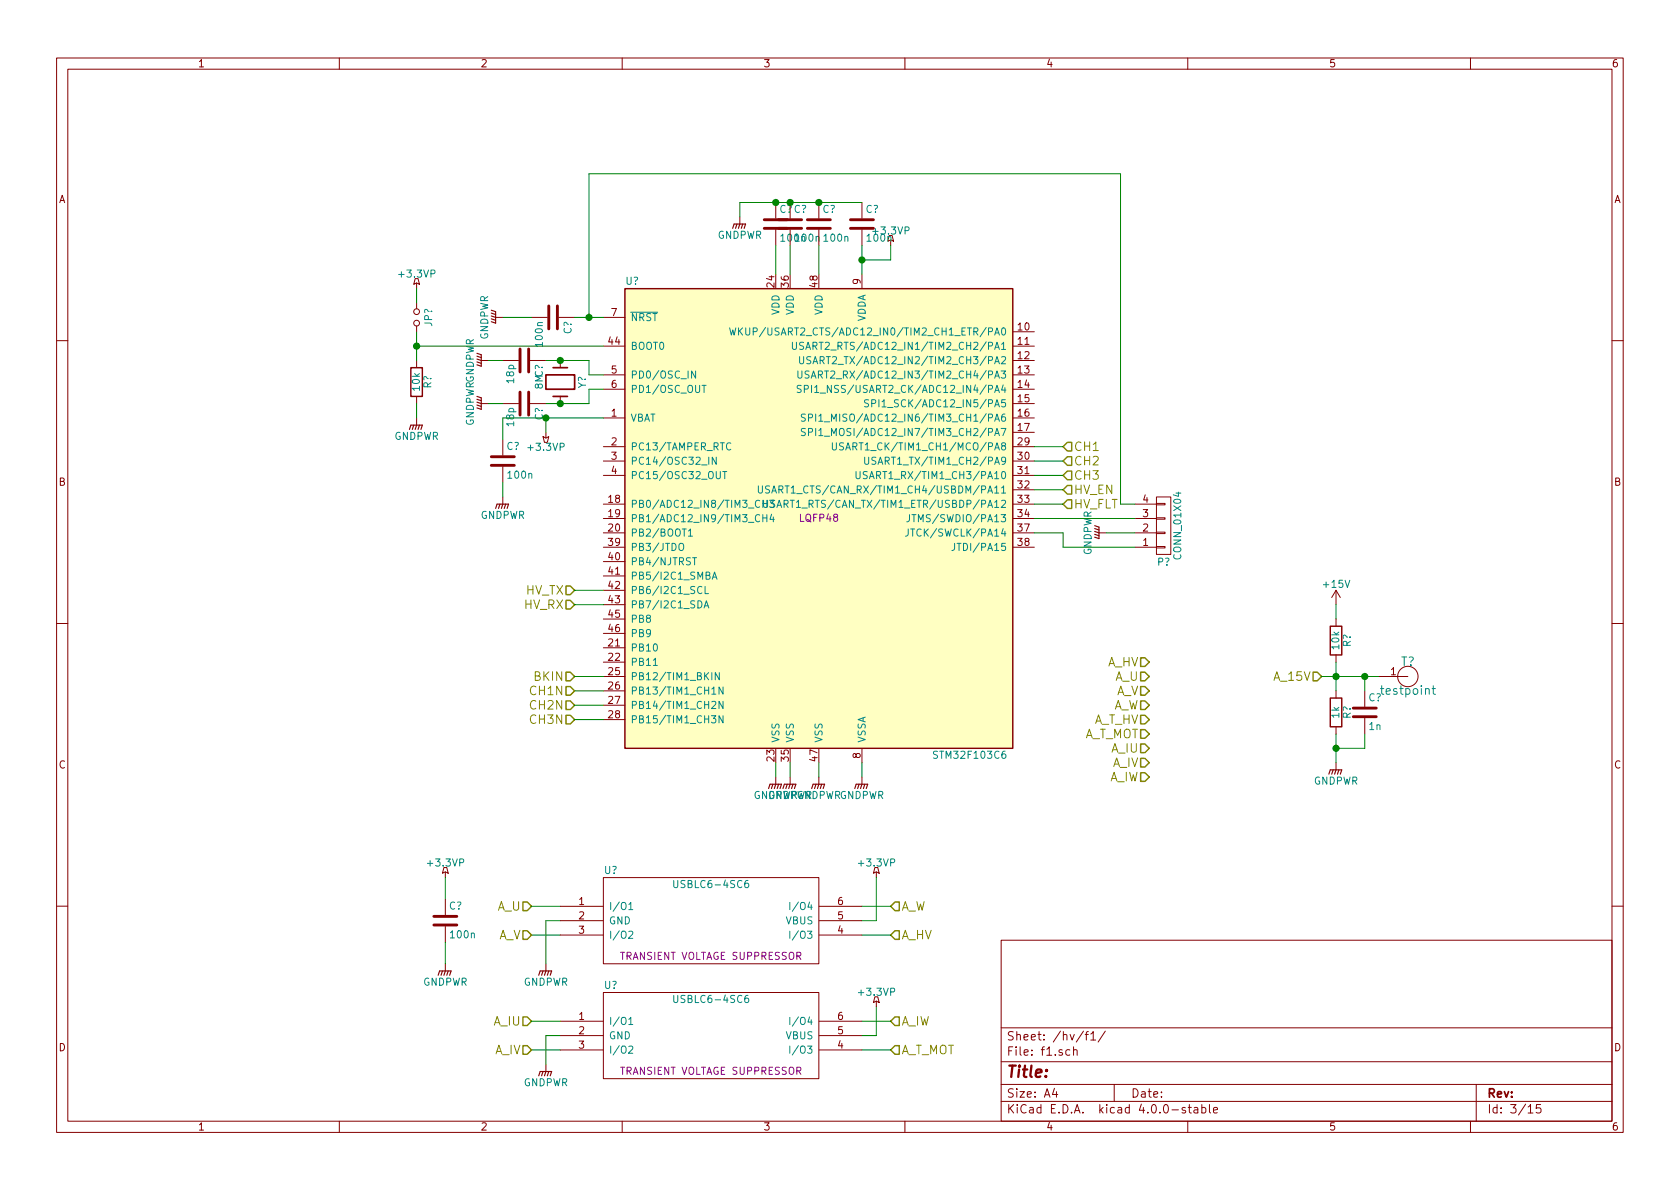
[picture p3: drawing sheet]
EESchema Schematic File Version 2
LIBS:power
LIBS:stmbl_3.4-cache
EELAYER 25 0
EELAYER END
$Descr A4 11693 8268
encoding utf-8
Sheet 3 15
Title ""
Date ""
Rev ""
Comp ""
Comment1 ""
Comment2 ""
Comment3 ""
Comment4 ""
$EndDescr
$Comp
L STM32F103C6 U?
U 1 1
P 5700 3600
F 0 "U?" H 4400 5250 50  0000 C CNN
F 1 "STM32F103C6" H 6750 1950 50  0000 C CNN
F 2 "LQFP48" H 5700 3600 50  0000 C CNN
F 3 "" H 5700 3600 50  0000 C CNN
	1    5700 3600
	1    0    0    -1  
$EndComp
$Comp
L GNDPWR #PWR?
U 1 1
P 5400 5400
F 0 "#PWR?" H 5400 5200 50  0001 C CNN
F 1 "GNDPWR" H 5400 5270 50  0000 C CNN
F 2 "" H 5400 5350 60  0000 C CNN
F 3 "" H 5400 5350 60  0000 C CNN
	1    5400 5400
	1    0    0    -1  
$EndComp
$Comp
L GNDPWR #PWR?
U 1 1
P 5500 5400
F 0 "#PWR?" H 5500 5200 50  0001 C CNN
F 1 "GNDPWR" H 5500 5270 50  0000 C CNN
F 2 "" H 5500 5350 60  0000 C CNN
F 3 "" H 5500 5350 60  0000 C CNN
	1    5500 5400
	1    0    0    -1  
$EndComp
$Comp
L GNDPWR #PWR?
U 1 1
P 5700 5400
F 0 "#PWR?" H 5700 5200 50  0001 C CNN
F 1 "GNDPWR" H 5700 5270 50  0000 C CNN
F 2 "" H 5700 5350 60  0000 C CNN
F 3 "" H 5700 5350 60  0000 C CNN
	1    5700 5400
	1    0    0    -1  
$EndComp
$Comp
L GNDPWR #PWR?
U 1 1
P 6000 5400
F 0 "#PWR?" H 6000 5200 50  0001 C CNN
F 1 "GNDPWR" H 6000 5270 50  0000 C CNN
F 2 "" H 6000 5350 60  0000 C CNN
F 3 "" H 6000 5350 60  0000 C CNN
	1    6000 5400
	1    0    0    -1  
$EndComp
$Comp
L C C?
U 1 1
P 5400 1550
F 0 "C?" H 5425 1650 50  0000 L CNN
F 1 "100n" H 5425 1450 50  0000 L CNN
F 2 "" H 5438 1400 30  0000 C CNN
F 3 "" H 5400 1550 60  0000 C CNN
	1    5400 1550
	1    0    0    -1  
$EndComp
$Comp
L GNDPWR #PWR?
U 1 1
P 5150 1500
F 0 "#PWR?" H 5150 1300 50  0001 C CNN
F 1 "GNDPWR" H 5150 1370 50  0000 C CNN
F 2 "" H 5150 1450 60  0000 C CNN
F 3 "" H 5150 1450 60  0000 C CNN
	1    5150 1500
	1    0    0    -1  
$EndComp
$Comp
L +3.3VP #PWR?
U 1 1
P 6200 1700
F 0 "#PWR?" H 6350 1650 50  0001 C CNN
F 1 "+3.3VP" H 6200 1800 50  0000 C CNN
F 2 "" H 6200 1700 60  0000 C CNN
F 3 "" H 6200 1700 60  0000 C CNN
	1    6200 1700
	1    0    0    -1  
$EndComp
$Comp
L C C?
U 1 1
P 5500 1550
F 0 "C?" H 5525 1650 50  0000 L CNN
F 1 "100n" H 5525 1450 50  0000 L CNN
F 2 "" H 5538 1400 30  0000 C CNN
F 3 "" H 5500 1550 60  0000 C CNN
	1    5500 1550
	1    0    0    -1  
$EndComp
$Comp
L C C?
U 1 1
P 5700 1550
F 0 "C?" H 5725 1650 50  0000 L CNN
F 1 "100n" H 5725 1450 50  0000 L CNN
F 2 "" H 5738 1400 30  0000 C CNN
F 3 "" H 5700 1550 60  0000 C CNN
	1    5700 1550
	1    0    0    -1  
$EndComp
$Comp
L C C?
U 1 1
P 6000 1550
F 0 "C?" H 6025 1650 50  0000 L CNN
F 1 "100n" H 6025 1450 50  0000 L CNN
F 2 "" H 6038 1400 30  0000 C CNN
F 3 "" H 6000 1550 60  0000 C CNN
	1    6000 1550
	1    0    0    -1  
$EndComp
$Comp
L Crystal Y?
U 1 1
P 3900 2650
F 0 "Y?" H 3900 2800 50  0000 C CNN
F 1 "8M" H 3900 2500 50  0000 C CNN
F 2 "" H 3900 2650 60  0000 C CNN
F 3 "" H 3900 2650 60  0000 C CNN
	1    3900 2650
	0    1    1    0   
$EndComp
$Comp
L GNDPWR #PWR?
U 1 1
P 3400 2500
F 0 "#PWR?" H 3400 2300 50  0001 C CNN
F 1 "GNDPWR" H 3400 2370 50  0000 C CNN
F 2 "" H 3400 2450 60  0000 C CNN
F 3 "" H 3400 2450 60  0000 C CNN
	1    3400 2500
	0    1    1    0   
$EndComp
$Comp
L C C?
U 1 1
P 3650 2500
F 0 "C?" H 3675 2600 50  0000 L CNN
F 1 "18p" H 3675 2400 50  0000 L CNN
F 2 "" H 3688 2350 30  0000 C CNN
F 3 "" H 3650 2500 60  0000 C CNN
	1    3650 2500
	0    1    1    0   
$EndComp
$Comp
L GNDPWR #PWR?
U 1 1
P 3400 2800
F 0 "#PWR?" H 3400 2600 50  0001 C CNN
F 1 "GNDPWR" H 3400 2670 50  0000 C CNN
F 2 "" H 3400 2750 60  0000 C CNN
F 3 "" H 3400 2750 60  0000 C CNN
	1    3400 2800
	0    1    1    0   
$EndComp
$Comp
L C C?
U 1 1
P 3650 2800
F 0 "C?" H 3675 2900 50  0000 L CNN
F 1 "18p" H 3675 2700 50  0000 L CNN
F 2 "" H 3688 2650 30  0000 C CNN
F 3 "" H 3650 2800 60  0000 C CNN
	1    3650 2800
	0    1    1    0   
$EndComp
$Comp
L C C?
U 1 1
P 3500 3200
F 0 "C?" H 3525 3300 50  0000 L CNN
F 1 "100n" H 3525 3100 50  0000 L CNN
F 2 "" H 3538 3050 30  0000 C CNN
F 3 "" H 3500 3200 60  0000 C CNN
	1    3500 3200
	1    0    0    -1  
$EndComp
$Comp
L GNDPWR #PWR?
U 1 1
P 3500 3450
F 0 "#PWR?" H 3500 3250 50  0001 C CNN
F 1 "GNDPWR" H 3500 3320 50  0000 C CNN
F 2 "" H 3500 3400 60  0000 C CNN
F 3 "" H 3500 3400 60  0000 C CNN
	1    3500 3450
	1    0    0    -1  
$EndComp
$Comp
L +3.3VP #PWR?
U 1 1
P 3800 3000
F 0 "#PWR?" H 3950 2950 50  0001 C CNN
F 1 "+3.3VP" H 3800 3100 50  0000 C CNN
F 2 "" H 3800 3000 60  0000 C CNN
F 3 "" H 3800 3000 60  0000 C CNN
	1    3800 3000
	-1   0    0    1   
$EndComp
$Comp
L C C?
U 1 1
P 3850 2200
F 0 "C?" H 3875 2300 50  0000 L CNN
F 1 "100n" H 3875 2100 50  0000 L CNN
F 2 "" H 3888 2050 30  0000 C CNN
F 3 "" H 3850 2200 60  0000 C CNN
	1    3850 2200
	0    1    1    0   
$EndComp
$Comp
L GNDPWR #PWR?
U 1 1
P 3500 2200
F 0 "#PWR?" H 3500 2000 50  0001 C CNN
F 1 "GNDPWR" H 3500 2070 50  0000 C CNN
F 2 "" H 3500 2150 60  0000 C CNN
F 3 "" H 3500 2150 60  0000 C CNN
	1    3500 2200
	0    1    1    0   
$EndComp
Text HLabel 4000 4800 0    60   Input ~ 0
CH1N
Text HLabel 4000 4900 0    60   Input ~ 0
CH2N
Text HLabel 4000 5000 0    60   Input ~ 0
CH3N
Text HLabel 7400 3100 2    60   Input ~ 0
CH1
Text HLabel 7400 3200 2    60   Input ~ 0
CH2
Text HLabel 7400 3300 2    60   Input ~ 0
CH3
Text HLabel 4000 4100 0    60   Input ~ 0
HV_TX
Text HLabel 4000 4200 0    60   Input ~ 0
HV_RX
$Comp
L CONN_01X04 P?
U 1 1
P 8100 3650
F 0 "P?" H 8100 3900 50  0000 C CNN
F 1 "CONN_01X04" V 8200 3650 50  0000 C CNN
F 2 "" H 8100 3650 60  0000 C CNN
F 3 "" H 8100 3650 60  0000 C CNN
	1    8100 3650
	1    0    0    1   
$EndComp
$Comp
L GNDPWR #PWR?
U 1 1
P 7700 3700
F 0 "#PWR?" H 7700 3500 50  0001 C CNN
F 1 "GNDPWR" H 7700 3570 50  0000 C CNN
F 2 "" H 7700 3650 60  0000 C CNN
F 3 "" H 7700 3650 60  0000 C CNN
	1    7700 3700
	0    1    1    0   
$EndComp
Text HLabel 8000 4600 0    60   Input ~ 0
A_HV
Text HLabel 8000 4700 0    60   Input ~ 0
A_U
Text HLabel 8000 4800 0    60   Input ~ 0
A_V
Text HLabel 8000 4900 0    60   Input ~ 0
A_W
Text HLabel 8000 5200 0    60   Input ~ 0
A_IU
Text HLabel 8000 5000 0    60   Input ~ 0
A_T_HV
Text HLabel 8000 5100 0    60   Input ~ 0
A_T_MOT
Text HLabel 7400 3400 2    60   Input ~ 0
HV_EN
Text HLabel 7400 3500 2    60   Input ~ 0
HV_FLT
Text HLabel 4000 4700 0    60   Input ~ 0
BKIN
$Comp
L USBLC6-4SC6 U?
U 1 1
P 4950 6400
F 0 "U?" H 4251 6748 50  0000 C CNN
F 1 "USBLC6-4SC6" H 4950 6650 50  0000 C CNN
F 2 "" H 4950 6400 60  0000 C CNN
F 3 "" H 4950 6400 60  0000 C CNN
F 4 "TRANSIENT VOLTAGE SUPPRESSOR" H 4950 6150 50  0000 C CNN "Description"
	1    4950 6400
	1    0    0    -1  
$EndComp
Text HLabel 3700 6300 0    60   Input ~ 0
A_U
Text HLabel 3700 6500 0    60   Input ~ 0
A_V
Text HLabel 6200 6300 2    60   Input ~ 0
A_W
Text HLabel 6200 6500 2    60   Input ~ 0
A_HV
$Comp
L GNDPWR #PWR?
U 1 1
P 3800 6700
F 0 "#PWR?" H 3800 6500 50  0001 C CNN
F 1 "GNDPWR" H 3800 6570 50  0000 C CNN
F 2 "" H 3800 6650 60  0000 C CNN
F 3 "" H 3800 6650 60  0000 C CNN
	1    3800 6700
	1    0    0    -1  
$EndComp
$Comp
L +3.3VP #PWR?
U 1 1
P 6100 6100
F 0 "#PWR?" H 6250 6050 50  0001 C CNN
F 1 "+3.3VP" H 6100 6200 50  0000 C CNN
F 2 "" H 6100 6100 60  0000 C CNN
F 3 "" H 6100 6100 60  0000 C CNN
	1    6100 6100
	1    0    0    -1  
$EndComp
$Comp
L C C?
U 1 1
P 3100 6400
F 0 "C?" H 3125 6500 50  0000 L CNN
F 1 "100n" H 3125 6300 50  0000 L CNN
F 2 "" H 3138 6250 30  0000 C CNN
F 3 "" H 3100 6400 60  0000 C CNN
	1    3100 6400
	1    0    0    -1  
$EndComp
$Comp
L GNDPWR #PWR?
U 1 1
P 3100 6700
F 0 "#PWR?" H 3100 6500 50  0001 C CNN
F 1 "GNDPWR" H 3100 6570 50  0000 C CNN
F 2 "" H 3100 6650 60  0000 C CNN
F 3 "" H 3100 6650 60  0000 C CNN
	1    3100 6700
	1    0    0    -1  
$EndComp
$Comp
L +3.3VP #PWR?
U 1 1
P 3100 6100
F 0 "#PWR?" H 3250 6050 50  0001 C CNN
F 1 "+3.3VP" H 3100 6200 50  0000 C CNN
F 2 "" H 3100 6100 60  0000 C CNN
F 3 "" H 3100 6100 60  0000 C CNN
	1    3100 6100
	1    0    0    -1  
$EndComp
$Comp
L R R?
U 1 1
P 2900 2650
F 0 "R?" V 2980 2650 50  0000 C CNN
F 1 "10k" V 2900 2650 50  0000 C CNN
F 2 "" V 2830 2650 30  0000 C CNN
F 3 "" H 2900 2650 30  0000 C CNN
	1    2900 2650
	1    0    0    -1  
$EndComp
$Comp
L GNDPWR #PWR?
U 1 1
P 2900 2900
F 0 "#PWR?" H 2900 2700 50  0001 C CNN
F 1 "GNDPWR" H 2900 2770 50  0000 C CNN
F 2 "" H 2900 2850 60  0000 C CNN
F 3 "" H 2900 2850 60  0000 C CNN
	1    2900 2900
	1    0    0    -1  
$EndComp
$Comp
L +3.3VP #PWR?
U 1 1
P 2900 2000
F 0 "#PWR?" H 3050 1950 50  0001 C CNN
F 1 "+3.3VP" H 2900 2100 50  0000 C CNN
F 2 "" H 2900 2000 60  0000 C CNN
F 3 "" H 2900 2000 60  0000 C CNN
	1    2900 2000
	1    0    0    -1  
$EndComp
$Comp
L Jumper_NO_Small JP?
U 1 1
P 2900 2200
F 0 "JP?" H 2900 2280 50  0000 C CNN
F 1 "Jumper_NO_Small" H 2910 2140 50  0001 C CNN
F 2 "" H 2900 2200 60  0000 C CNN
F 3 "" H 2900 2200 60  0000 C CNN
	1    2900 2200
	0    1    1    0   
$EndComp
Text HLabel 8000 5300 0    60   Input ~ 0
A_IV
Text HLabel 8000 5400 0    60   Input ~ 0
A_IW
$Comp
L USBLC6-4SC6 U?
U 1 1
P 4950 7200
F 0 "U?" H 4251 7548 50  0000 C CNN
F 1 "USBLC6-4SC6" H 4950 7450 50  0000 C CNN
F 2 "" H 4950 7200 60  0000 C CNN
F 3 "" H 4950 7200 60  0000 C CNN
F 4 "TRANSIENT VOLTAGE SUPPRESSOR" H 4950 6950 50  0000 C CNN "Description"
	1    4950 7200
	1    0    0    -1  
$EndComp
$Comp
L GNDPWR #PWR?
U 1 1
P 3800 7400
F 0 "#PWR?" H 3800 7200 50  0001 C CNN
F 1 "GNDPWR" H 3800 7270 50  0000 C CNN
F 2 "" H 3800 7350 60  0000 C CNN
F 3 "" H 3800 7350 60  0000 C CNN
	1    3800 7400
	1    0    0    -1  
$EndComp
$Comp
L +3.3VP #PWR?
U 1 1
P 6100 7000
F 0 "#PWR?" H 6250 6950 50  0001 C CNN
F 1 "+3.3VP" H 6100 7100 50  0000 C CNN
F 2 "" H 6100 7000 60  0000 C CNN
F 3 "" H 6100 7000 60  0000 C CNN
	1    6100 7000
	1    0    0    -1  
$EndComp
Text HLabel 3700 7100 0    60   Input ~ 0
A_IU
Text HLabel 3700 7300 0    60   Input ~ 0
A_IV
Text HLabel 6200 7100 2    60   Input ~ 0
A_IW
Text HLabel 6200 7300 2    60   Input ~ 0
A_T_MOT
Wire Wire Line
	6000 7300 6200 7300
Wire Wire Line
	3700 7300 3900 7300
Wire Wire Line
	3700 7100 3900 7100
Wire Wire Line
	6000 7100 6200 7100
Wire Wire Line
	3800 7200 3800 7400
Wire Wire Line
	3900 7200 3800 7200
Wire Wire Line
	6100 7200 6100 7000
Wire Wire Line
	6000 7200 6100 7200
Wire Wire Line
	2900 2100 2900 2000
Wire Wire Line
	2900 2800 2900 2900
Connection ~ 2900 2400
Wire Wire Line
	2900 2300 2900 2500
Wire Wire Line
	4200 2400 2900 2400
Wire Wire Line
	3100 6700 3100 6550
Wire Wire Line
	3100 6250 3100 6100
Wire Wire Line
	3800 6400 3900 6400
Wire Wire Line
	3800 6700 3800 6400
Wire Wire Line
	6100 6400 6100 6100
Wire Wire Line
	6000 6400 6100 6400
Wire Wire Line
	6000 6500 6200 6500
Wire Wire Line
	6000 6300 6200 6300
Wire Wire Line
	3700 6500 3900 6500
Wire Wire Line
	3700 6300 3900 6300
Wire Wire Line
	7200 3500 7400 3500
Wire Wire Line
	7800 3500 7900 3500
Wire Wire Line
	7900 3600 7200 3600
Wire Wire Line
	7400 3700 7200 3700
Wire Wire Line
	7400 3800 7400 3700
Wire Wire Line
	7900 3800 7400 3800
Wire Wire Line
	7700 3700 7900 3700
Wire Wire Line
	7400 3400 7200 3400
Wire Wire Line
	4000 4700 4200 4700
Wire Wire Line
	5400 5400 5400 5300
Wire Wire Line
	5500 5400 5500 5300
Wire Wire Line
	5700 5400 5700 5300
Wire Wire Line
	6000 5400 6000 5300
Wire Wire Line
	4000 4200 4200 4200
Wire Wire Line
	4000 4100 4200 4100
Wire Wire Line
	4000 5000 4200 5000
Wire Wire Line
	4000 4900 4200 4900
Wire Wire Line
	4000 4800 4200 4800
Wire Wire Line
	7200 3300 7400 3300
Wire Wire Line
	7200 3200 7400 3200
Wire Wire Line
	7200 3100 7400 3100
Connection ~ 4100 2200
Wire Wire Line
	4100 1200 4100 2200
Wire Wire Line
	7800 1200 4100 1200
Wire Wire Line
	7800 1200 7800 3500
Wire Wire Line
	3500 2200 3700 2200
Wire Wire Line
	4000 2200 4200 2200
Connection ~ 3800 2900
Wire Wire Line
	3800 3000 3800 2900
Wire Wire Line
	3500 3450 3500 3350
Wire Wire Line
	3500 2900 3500 3050
Wire Wire Line
	3500 2900 4200 2900
Connection ~ 3900 2500
Wire Wire Line
	4100 2600 4100 2500
Wire Wire Line
	4200 2600 4100 2600
Connection ~ 3900 2800
Wire Wire Line
	4100 2700 4200 2700
Wire Wire Line
	4100 2800 4100 2700
Wire Wire Line
	3800 2800 4100 2800
Wire Wire Line
	4100 2500 3800 2500
Wire Wire Line
	3400 2500 3500 2500
Wire Wire Line
	3400 2800 3500 2800
Connection ~ 6000 1800
Wire Wire Line
	6200 1800 6000 1800
Wire Wire Line
	6200 1700 6200 1800
Connection ~ 5400 1400
Wire Wire Line
	5150 1500 5150 1400
Connection ~ 5500 1400
Connection ~ 5700 1400
Wire Wire Line
	5150 1400 6000 1400
Wire Wire Line
	6000 1700 6000 1900
Wire Wire Line
	5700 1700 5700 1900
Wire Wire Line
	5500 1700 5500 1900
Wire Wire Line
	5400 1700 5400 1900
$Comp
L R R?
U 1 1
P 9300 4950
F 0 "R?" V 9380 4950 50  0000 C CNN
F 1 "1k" V 9300 4950 50  0000 C CNN
F 2 "" V 9230 4950 30  0000 C CNN
F 3 "" H 9300 4950 30  0000 C CNN
	1    9300 4950
	1    0    0    -1  
$EndComp
$Comp
L GNDPWR #PWR?
U 1 1
P 9300 5300
F 0 "#PWR?" H 9300 5100 50  0001 C CNN
F 1 "GNDPWR" H 9300 5170 50  0000 C CNN
F 2 "" H 9300 5250 60  0000 C CNN
F 3 "" H 9300 5250 60  0000 C CNN
	1    9300 5300
	1    0    0    -1  
$EndComp
$Comp
L R R?
U 1 1
P 9300 4450
F 0 "R?" V 9380 4450 50  0000 C CNN
F 1 "10k" V 9300 4450 50  0000 C CNN
F 2 "" V 9230 4450 30  0000 C CNN
F 3 "" H 9300 4450 30  0000 C CNN
	1    9300 4450
	1    0    0    -1  
$EndComp
$Comp
L +15V #PWR?
U 1 1
P 9300 4200
F 0 "#PWR?" H 9300 4050 50  0001 C CNN
F 1 "+15V" H 9300 4340 50  0000 C CNN
F 2 "" H 9300 4200 50  0000 C CNN
F 3 "" H 9300 4200 50  0000 C CNN
	1    9300 4200
	1    0    0    -1  
$EndComp
Wire Wire Line
	9300 4200 9300 4300
Wire Wire Line
	9300 4600 9300 4800
Wire Wire Line
	9300 5100 9300 5300
Text HLabel 9200 4700 0    60   Input ~ 0
A_15V
Wire Wire Line
	9200 4700 9600 4700
Connection ~ 9300 4700
$Comp
L C C?
U 1 1
P 9500 4950
F 0 "C?" H 9525 5050 50  0000 L CNN
F 1 "1n" H 9525 4850 50  0000 L CNN
F 2 "" H 9538 4800 30  0000 C CNN
F 3 "" H 9500 4950 60  0000 C CNN
	1    9500 4950
	1    0    0    -1  
$EndComp
Wire Wire Line
	9500 4700 9500 4800
Wire Wire Line
	9500 5100 9500 5200
Wire Wire Line
	9500 5200 9300 5200
Connection ~ 9300 5200
$Comp
L testpoint T?
U 1 1
P 9800 4700
F 0 "T?" H 9800 4800 60  0000 C CNN
F 1 "testpoint" H 9800 4600 60  0000 C CNN
F 2 "" H 9800 4700 60  0000 C CNN
F 3 "" H 9800 4700 60  0000 C CNN
	1    9800 4700
	1    0    0    -1  
$EndComp
Connection ~ 9500 4700
$EndSCHEMATC
